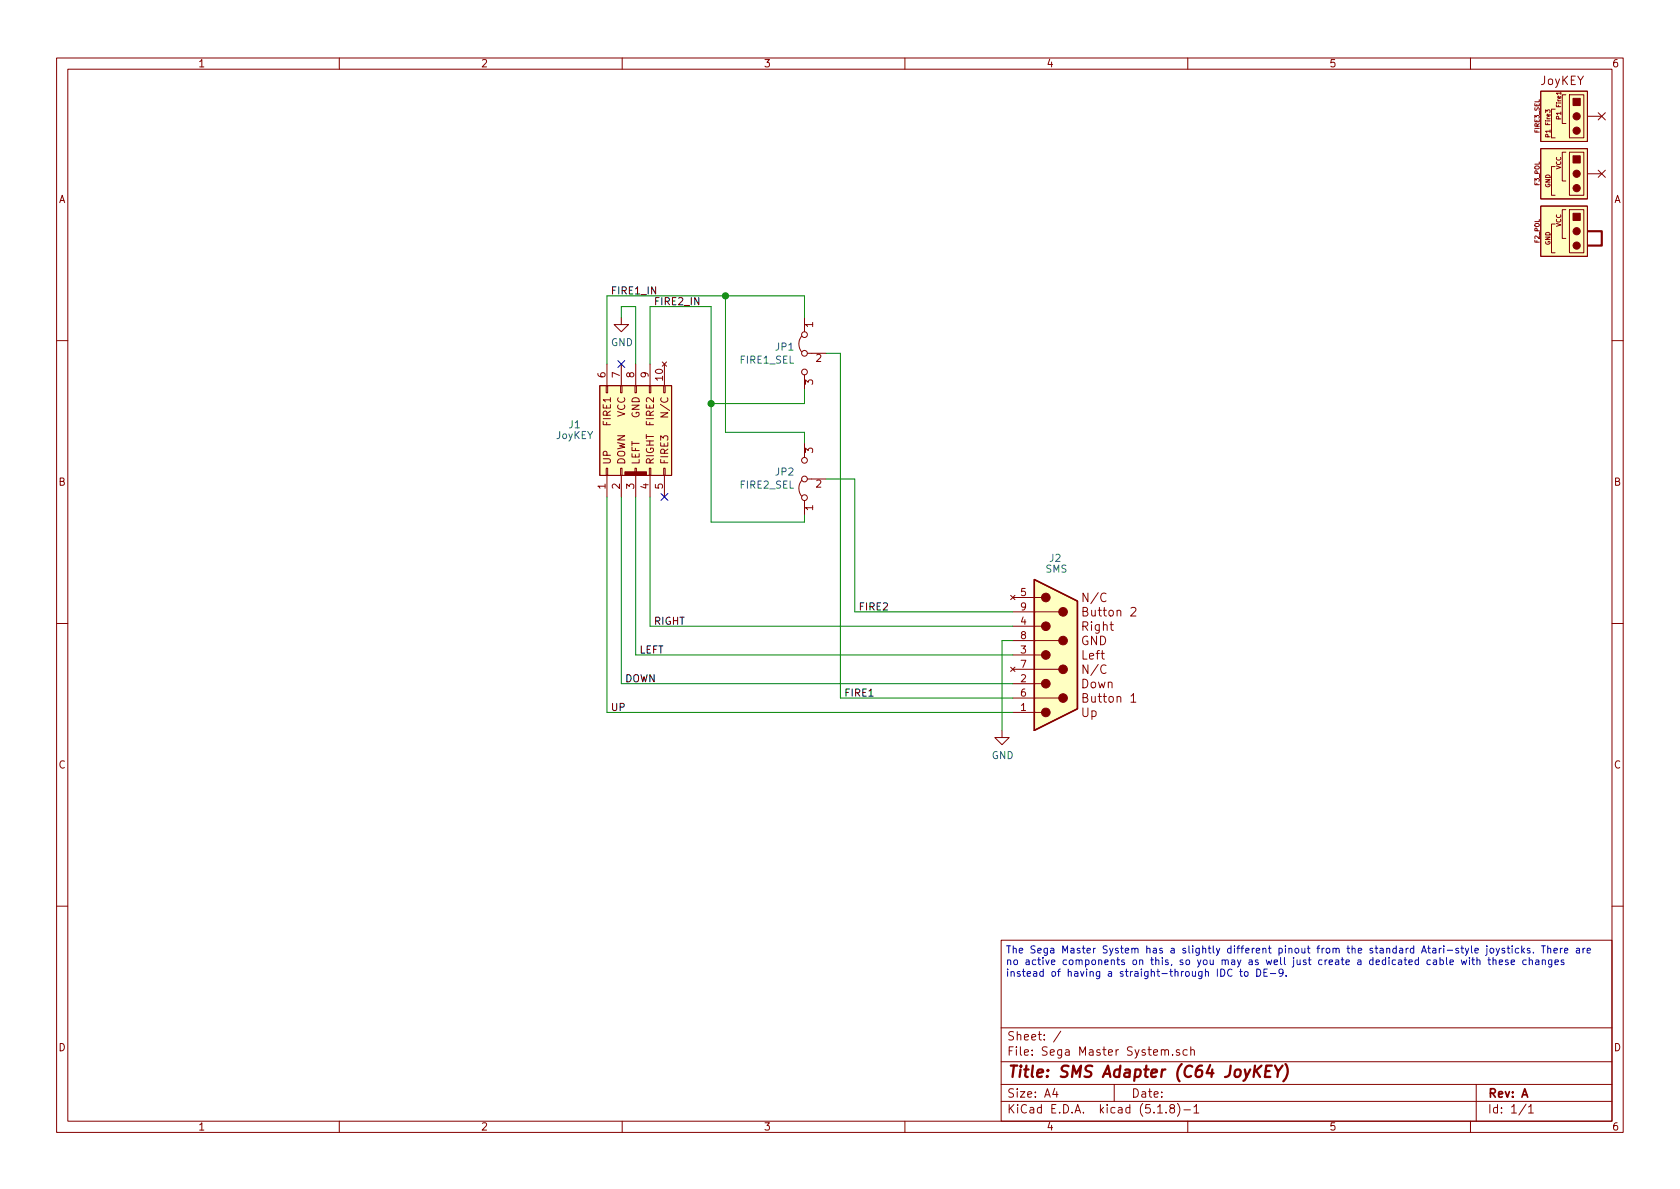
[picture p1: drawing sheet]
EESchema Schematic File Version 4
EELAYER 30 0
EELAYER END
$Descr A4 11693 8268
encoding utf-8
Sheet 1 1
Title "SMS Adapter (C64 JoyKEY)"
Date ""
Rev "A"
Comp ""
Comment1 ""
Comment2 ""
Comment3 ""
Comment4 ""
$EndDescr
$Comp
L c64_idc:C64_IDC2 J1
U 1 1
P 4425 3000
F 0 "J1" V 4475 3425 50  0000 C CNN
F 1 "JoyKEY" V 4400 3425 50  0000 C CNN
F 2 "C64 IDC:IDC_Joystick" H 4425 3000 50  0001 C CNN
F 3 "~" H 4425 3000 50  0001 C CNN
	1    4425 3000
	0    -1   -1   0   
$EndComp
$Comp
L sega_joypad:sms_joypad J2
U 1 1
P 7350 4550
F 0 "J2" H 7300 5225 50  0000 L CNN
F 1 "SMS" H 7275 5150 50  0000 L CNN
F 2 "RND_DSUB:DSUB-9_Female_Edge" H 7350 4550 50  0001 C CNN
F 3 "" H 7350 4550 50  0001 C CNN
	1    7350 4550
	1    0    0    -1  
$EndComp
NoConn ~ 4625 3450
Wire Wire Line
	5850 4850 7050 4850
Wire Wire Line
	7050 4450 6975 4450
Wire Wire Line
	6975 4450 6975 5075
$Comp
L power:GND #PWR02
U 1 1
P 6975 5075
F 0 "#PWR02" H 6975 4825 50  0001 C CNN
F 1 "GND" H 6980 4902 50  0000 C CNN
F 2 "" H 6975 5075 50  0001 C CNN
F 3 "" H 6975 5075 50  0001 C CNN
	1    6975 5075
	1    0    0    -1  
$EndComp
$Comp
L power:GND #PWR01
U 1 1
P 4325 2200
F 0 "#PWR01" H 4325 1950 50  0001 C CNN
F 1 "GND" H 4330 2027 50  0000 C CNN
F 2 "" H 4325 2200 50  0001 C CNN
F 3 "" H 4325 2200 50  0001 C CNN
	1    4325 2200
	1    0    0    -1  
$EndComp
NoConn ~ 4325 2525
Wire Wire Line
	7050 4350 4525 4350
Wire Wire Line
	7050 4550 4425 4550
Wire Wire Line
	4225 4950 7050 4950
Wire Wire Line
	4225 4950 4225 3450
Wire Wire Line
	4325 3450 4325 4750
Wire Wire Line
	4325 4750 7050 4750
Wire Wire Line
	4425 3450 4425 4550
Wire Wire Line
	4525 3450 4525 4350
Wire Wire Line
	4425 2125 4325 2125
Wire Wire Line
	4325 2125 4325 2200
Wire Wire Line
	4425 2125 4425 2525
Wire Wire Line
	4525 2125 4525 2525
Wire Wire Line
	4225 2050 4225 2525
Text Notes 7000 6800 0    50   ~ 0
The Sega Master System has a slightly different pinout from the standard Atari-style joysticks. There are\nno active components on this, so you may as well just create a dedicated cable with these changes \ninstead of having a straight-through IDC to DE-9.
$Comp
L joykey_jumpers:JUMPER_SETTINGS_1 #1
U 1 1
P 10975 700
F 0 "#1" H 10875 825 50  0001 C CNN
F 1 "JUMPER_SETTINGS_1" H 10850 -450 50  0001 C CNN
F 2 "" H 10975 525 50  0001 C CNN
F 3 "~" H 10975 525 50  0001 C CNN
	1    10975 700 
	1    0    0    -1  
$EndComp
$Comp
L joykey_jumpers:JUMPER_CONNECTED #4
U 1 1
P 10975 1650
F 0 "#4" H 10975 1550 50  0001 C CNN
F 1 "JUMPER_CONNECTED" H 10975 1750 50  0001 C CNN
F 2 "" H 10975 1650 50  0001 C CNN
F 3 "" H 10975 1650 50  0001 C CNN
	1    10975 1650
	1    0    0    -1  
$EndComp
$Comp
L joykey_jumpers:JUMPER_NOT_CONNECTED #3
U 1 1
P 10975 1200
F 0 "#3" H 10975 1125 50  0001 C CNN
F 1 "JUMPER_NOT_CONNECTED" H 10975 1300 50  0001 C CNN
F 2 "" H 10975 1200 50  0001 C CNN
F 3 "" H 10975 1200 50  0001 C CNN
	1    10975 1200
	1    0    0    -1  
$EndComp
$Comp
L joykey_jumpers:JUMPER_NOT_CONNECTED #2
U 1 1
P 10975 800
F 0 "#2" H 10975 725 50  0001 C CNN
F 1 "JUMPER_NOT_CONNECTED" H 10975 900 50  0001 C CNN
F 2 "" H 10975 800 50  0001 C CNN
F 3 "" H 10975 800 50  0001 C CNN
	1    10975 800 
	1    0    0    -1  
$EndComp
Text Label 4450 4550 0    50   ~ 0
LEFT
Text Label 4550 4350 0    50   ~ 0
RIGHT
Text Label 4250 4950 0    50   ~ 0
UP
Text Label 4350 4750 0    50   ~ 0
DOWN
Text Label 5875 4850 0    50   ~ 0
FIRE1
Text Label 5975 4250 0    50   ~ 0
FIRE2
$Comp
L Jumper:Jumper_3_Bridged12 JP1
U 1 1
P 5600 2450
F 0 "JP1" V 5554 2517 50  0000 L CNN
F 1 "FIRE1_SEL" V 5645 2517 50  0000 L CNN
F 2 "Pin_Headers:Pin_Header_Straight_1x03_Pitch2.54mm" H 5600 2450 50  0001 C CNN
F 3 "~" H 5600 2450 50  0001 C CNN
	1    5600 2450
	0    -1   1    0   
$EndComp
$Comp
L Jumper:Jumper_3_Bridged12 JP2
U 1 1
P 5600 3325
F 0 "JP2" V 5646 3392 50  0000 L CNN
F 1 "FIRE2_SEL" V 5555 3392 50  0000 L CNN
F 2 "Pin_Headers:Pin_Header_Straight_1x03_Pitch2.54mm" H 5600 3325 50  0001 C CNN
F 3 "~" H 5600 3325 50  0001 C CNN
	1    5600 3325
	0    -1   -1   0   
$EndComp
Wire Wire Line
	5600 2050 5600 2200
Wire Wire Line
	5600 2800 5600 2700
Wire Wire Line
	5600 3575 5600 3625
Wire Wire Line
	4950 3625 4950 2800
Wire Wire Line
	4950 3625 5600 3625
Wire Wire Line
	4950 2800 5600 2800
Connection ~ 4950 2800
Wire Wire Line
	4950 2800 4950 2125
Wire Wire Line
	5600 3075 5600 3000
Wire Wire Line
	5600 3000 5050 3000
Wire Wire Line
	5050 3000 5050 2050
Connection ~ 5050 2050
Wire Wire Line
	5050 2050 5600 2050
Wire Wire Line
	5850 2450 5850 4850
Wire Wire Line
	5950 3325 5950 4250
Wire Wire Line
	5950 4250 7050 4250
Text Label 4250 2050 0    50   ~ 0
FIRE1_IN
Text Label 4550 2125 0    50   ~ 0
FIRE2_IN
Wire Wire Line
	5750 2450 5850 2450
Wire Wire Line
	5750 3325 5950 3325
Wire Wire Line
	4225 2050 5050 2050
Wire Wire Line
	4525 2125 4950 2125
$EndSCHEMATC
